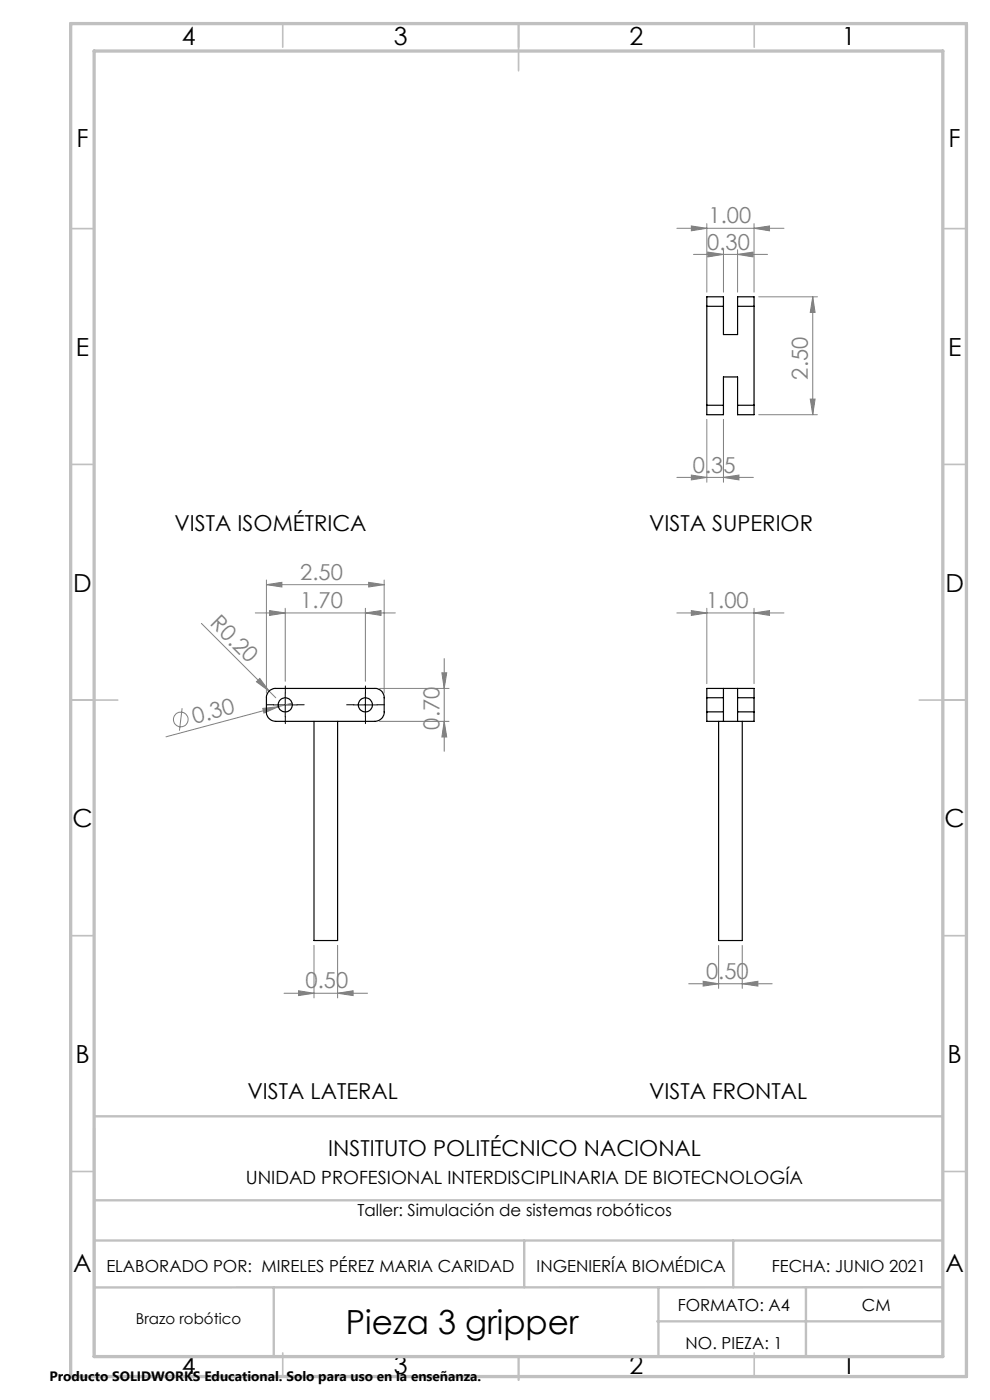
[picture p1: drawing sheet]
<svg xmlns="http://www.w3.org/2000/svg" width="210mm" height="297mm" viewBox="0 0 210 297" stroke-linecap="round" stroke-linejoin="round" font-family="sans-serif">
<g fill="none" stroke="#808080" stroke-width=".21">
<path d="M143.6 48.4h22.7M146.6 47.9l3.3 .5-3.3 .6zM147.1 54h15.7M149.9 47.4v14.6M150.1 53.5l3.4 .5-3.4 .5zM153.5 53v9M156.5 54l3.2-.5v1zM156.5 53v9M159.9 48.4l3.3-.5v1.1zM159.9 47.4v14.6M160.9 63h12.5M172.4 63l.5 3.3h-1z"/>
<path d="M172.4 63v25M149.9 89v13.3M153.5 89v13.3M160.9 88h12.5M171.9 84.7h1l-.5 3.3zM143.6 101.3h16.2M146.6 100.8l3.3 .5-3.3 .5zM153.5 101.3l3.2-.5v1zM42.7 132.3l14.4 14.3M54.2 130h29.7M56.5 124l3.3-.5v1zM56.5 123v24"/>
<path d="M56.5 124h25M57.2 129.5l3.3 .5-3.3 .6zM60.5 129v15.5M77.5 130l3.3-.5v1.1zM77.5 129v15.5M78.2 123.5l3.3 .5-3.3 .5zM81.5 123v24M94.2 139.7v19.7M143.6 130h22.7M146.6 129.5l3.3 .5-3.3 .6zM149.9 129v16M159.9 130l3.3-.5v1.1z"/>
<path d="M159.9 129v16M38.6 150.2l-.5 4.8M54.4 144.6l.7-.7 2 2.7zM55.7 150.3l3.4-.4-3.1 1.4zM57.1 146.6l1.4 1.4M61.9 149.2l-26.7 7.1M80.5 146h14.8M80.5 153h14.8M93.7 142.7h1.1l-.6 3.3zM94.2 153l.6 3.3h-1.1zM60.3 210.7h17.7M63.3 210.2l3.3 .5-3.3 .5z"/>
<path d="M66.6 200.6v11.1M71.6 210.7l3.3-.5v1zM71.6 200.6v11.1M146.1 208.7h17.7M149.2 208.2l3.2 .5-3.2 .5zM152.4 200.6v9.1M157.4 208.7l3.4-.5v1zM157.4 200.6v9.1"/>
<circle cx="38.4" cy="152.6" r="1.56"/>
</g>
<path d="M58 149.5h-1.5M60.5 147v-1.5M60.5 152v1.5M63 149.5h1.5M75 149.5h-1.5M77.5 147v-1.5M77.5 152v1.5M80 149.5h1.5" fill="none" stroke="#000" stroke-width=".21" stroke-dasharray="15.2 1.3 1.3 1.3"/>
<path d="M58 149.5h5M60.5 147v5M75 149.5h5M77.5 147v5" fill="none" stroke="#000" stroke-width=".21"/>
<g fill="none" stroke="#c0c0c0" stroke-width=".35">
<path d="M60 5v5M110 5v10M160 5v5M15 48.5h5M200 48.5h5M15 98.5h5M200 98.5h5M15 148.5h10M195 148.5h10M15 198.5h5M200 198.5h5M15 248.5h5"/>
<path d="M200 248.5h5M60 287v5M110 287.8v5M160 287v5"/>
</g>
<path d="M20 236.8h180M20 239.4v47.6M20 254.6h180M20 263.2h180M58.1 273.1v14.7M111.2 263.2v9.9M139.7 273.1v14.7M155.5 263.2v9.9M171 273.1v14.7M200 273.1h-180M139.4 280.3h60.6" fill="none" stroke="#c0c0c0" stroke-width=".5"/>
<path d="M15 5h190v287h-190zM20 10.8h180v277h-180z" fill="none" stroke="#c0c0c0" stroke-width=".7"/>
<g fill="#808080">
<path d="M54.4 144.6l.7-.7 2 2.7z"/>
<path d="M55.7 150.3l3.4-.4-3.1 1.4z"/>
<path d="M159.9 48.4l3.3-.5v1.1zM146.6 47.9l3.3 .5-3.3 .6zM153.5 101.3l3.2-.5v1zM146.6 100.8l3.3 .5-3.3 .5z"/>
<path d="M149.2 208.2l3.2 .5-3.2 .5zM157.4 208.7l3.4-.5v1zM146.6 129.5l3.3 .5-3.3 .6zM159.9 130l3.3-.5v1.1zM150.1 53.5l3.4 .5-3.4 .5zM156.5 54l3.2-.5v1zM57.2 129.5l3.3 .5-3.3 .6zM77.5 130l3.3-.5v1.1zM56.5 124l3.3-.5v1zM78.2 123.5l3.3 .5-3.3 .5zM63.3 210.2l3.3 .5-3.3 .5zM71.6 210.7l3.3-.5v1z"/>
<path d="M172.4 63l.5 3.3h-1zM171.9 84.7h1l-.5 3.3zM93.7 142.7h1.1l-.6 3.3zM94.2 153l.6 3.3h-1.1z"/>
</g>
<g fill="none" stroke="#000" stroke-width=".25">
<path d="M149.9 65v-2h3.6v2M149.9 65v21M149.9 65h3.6M153.5 65v6h3v-6M156.5 65v-2h3.4v2M156.5 65h3.4M159.9 65v21M149.9 86v2h3.6v-2M149.9 86h3.6M153.5 86v-6h3v6M156.5 86v2h3.4v-2M156.5 86h3.4"/>
<path d="M57.1 146.6l1.1-.6h21.3a1.93 1.93 0 0 1 2 2v3a1.99 1.99 0 0 1-2 2h-21a1.99 1.99 0 0 1-2-2v-3.3zM66.6 153v46.5h5v-46.5M149.9 148v-2h10v2M149.9 151v2h10v-2M149.9 148h3.6M149.9 151h3.6M149.9 148v3M152.4 153v46.5h5v-46.5M153.5 146v2M153.5 151v2M153.5 148v3M156.5 146v2"/>
<path d="M156.5 151v2M156.5 148h3.4M156.5 151h3.4M156.5 148v3M159.9 148v3"/>
<circle cx="60.5" cy="149.5" r="1.49"/>
<circle cx="77.5" cy="149.5" r="1.5"/>
</g>
<text font-size="7.1" x="73.4" y="283">Pieza 3 gripper</text>
<g font-size="5.3">
<text x="38.5" y="9.5">4</text>
<text x="83.5" y="9.5">3</text>
<text x="133.6" y="9.5">2</text>
<text x="178.6" y="9.5">1</text>
<text x="16.2" y="31.3">F</text>
<text x="201.2" y="31.3">F</text>
<text x="16.1" y="75.5">E</text>
<text x="201.1" y="75.5">E</text>
<text x="15.5" y="125.5">D</text>
<text x="200.5" y="125.5">D</text>
<text x="15.4" y="175.5">C</text>
<text x="200.4" y="175.5">C</text>
<text x="16" y="225.5">B</text>
<text x="201" y="225.5">B</text>
<text x="15.5" y="269.8">A</text>
<text x="200.5" y="269.8">A</text>
<text x="38.5" y="291.5">4</text>
<text x="83.5" y="291.5">3</text>
<text x="133.6" y="291.5">2</text>
<text x="178.6" y="291.5">1</text>
</g>
<g font-size="4.7" fill="#808080">
<text x="150.3" y="47.4">1.00</text>
<text x="150" y="53">0.30</text>
<text x="171.4" y="80.5" transform="rotate(-90 171.4 80.5)">2.50</text>
<text x="147" y="100.3">0.35</text>
<text x="63.7" y="123">2.50</text>
<text x="63.7" y="129">1.70</text>
<text x="149.8" y="129">1.00</text>
<text x="44.3" y="132.5" transform="rotate(45 44.3 132.5)">R0.20</text>
<text x="41.3" y="153.6" transform="rotate(-15 41.3 153.6)">0.30</text>
<text x="93.2" y="154.8" transform="rotate(-90 93.2 154.8)">0.70</text>
<text x="64.8" y="209.7">0.50</text>
<text x="149.8" y="207.7">0.50</text>
</g>
<g font-size="4.7">
<text x="37" y="112.7">VISTA ISOMÉTRICA</text>
<text x="137.7" y="112.7">VISTA SUPERIOR</text>
<text x="52.5" y="233.2">VISTA LATERAL</text>
<text x="137.7" y="233.2">VISTA FRONTAL</text>
<text x="69.6" y="245.3">INSTITUTO POLITÉCNICO NACIONAL</text>
</g>
<text font-size="3.9" x="52.1" y="251.2">UNIDAD PROFESIONAL INTERDISCIPLINARIA DE BIOTECNOLOGÍA</text>
<g font-size="3.5">
<text x="75.8" y="258">Taller: Simulación de sistemas robóticos</text>
<text x="22.6" y="269.7">ELABORADO POR: MIRELES PÉREZ MARIA CARIDAD</text>
<text x="113.8" y="269.7">INGENIERÍA BIOMÉDICA</text>
<text x="163.7" y="269.7">FECHA: JUNIO 2021</text>
<text x="143.8" y="278.2">FORMATO: A4</text>
<text x="182.8" y="278.2">CM</text>
<text x="145.4" y="286.2">NO. PIEZA: 1</text>
</g>
<text font-size="3.2" x="28.8" y="280.8">Brazo robótico</text>
<text font-size="2.9" x="10.5" y="292.9">Producto SOLIDWORKS Educational. Solo para uso en la enseñanza.</text>
</svg>
